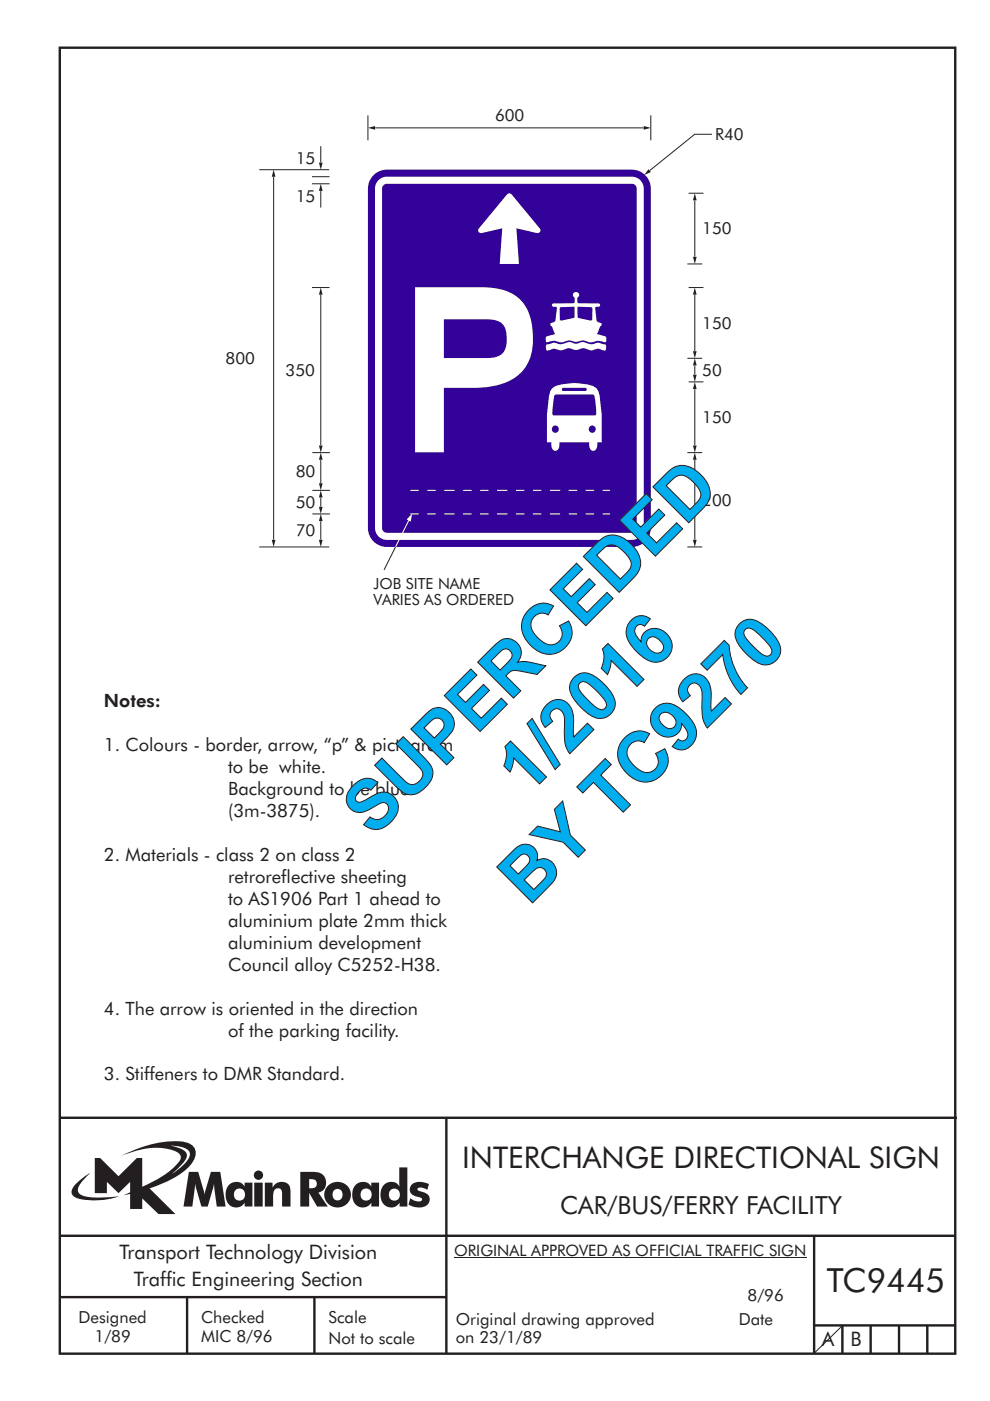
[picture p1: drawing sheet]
<svg xmlns="http://www.w3.org/2000/svg" width="210mm" height="297mm" viewBox="0 0 210 297" stroke-linecap="round" stroke-linejoin="round" font-family="sans-serif">
<g fill="none" stroke="#231f20" stroke-width=".51">
<path d="M12.7 10.1h189.9v276.9h-189.9zM12.7 237h190.3M94.7 236.9v50.1M12.7 262h190M12.7 275h82M39.7 275v12M66.7 275v12M172.7 262v25M172.7 281h30M178.7 281v6M184.7 281v6M190.7 281v6"/>
<path d="M196.7 281v6"/>
</g>
<path d="M96.3 266.7h74.7M178.5 281.2l-5.7 5.6" fill="none" stroke="#231f20" stroke-width=".21"/>
<path d="M36.1 242.9a5.8 5.8 0 0 1 3.9 1 1.58 1.58 0 0 1-.2 2.1l-1.1 1.2-2.3 1.8 .9-.9a6.5 6.5 0 0 0 2.3-3.2 2.43 2.43 0 0 0-2.2-1.7zM20.1 245.5v7.5h2.6v-2.4l2.4 2.4 2.5-2.4v2.2l-1.4 .6 1.4-.3v3.2h2.6v-2.2l3.4 3.3h3.6l-5.5-5.4a20.1 20.1 0 0 0 8.7-5 3.1 3.1 0 0 0 .7-3.8 3.8 3.8 0 0 0-3-1.2 25.1 25.1 0 0 0-12.4 3.1 16.1 16.1 0 0 1 11.1-1.2 1.56 1.56 0 0 1 1.4 2 17.9 17.9 0 0 1-8 5.7v-6.1h-1.2l-3.9 3.9-3.9-3.9zM16.2 250.9a1.82 1.82 0 0 0-.7 2.7 9.9 9.9 0 0 0 5.8 .9l2-.3 2-.6a22.2 22.2 0 0 1-7.7-.1 1.33 1.33 0 0 1-.8-2.2l1-1.2 1.3-1.4-1.4 .9zM65.6 250a1.13 1.13 0 0 1 1.2 .2 1.13 1.13 0 0 1 .3 1.2 1.26 1.26 0 0 1-1.5 .5zM63.7 248.5v7.3h1.9v-2.9l1.7 2.9h2.2l-2-2.9a2.25 2.25 0 0 0 1.6-2.7 2.25 2.25 0 0 0-2.6-1.7zM68.9 253.3a2.79 2.79 0 0 0 5.5 0 2.79 2.79 0 0 0-5.5 0zM70.9 252.3a1.15 1.15 0 0 1 1.8 1 1.15 1.15 0 0 1-1.8 1 1.46 1.46 0 0 1 0-2zM75.5 251.1a3.2 3.2 0 0 0 .4 4.7 2.13 2.13 0 0 0 2.9-.8v.8h1.6v-5.1h-1.7v.9a2.07 2.07 0 0 0-3.2-.5zM76.9 252.2a1.23 1.23 0 0 1 1.7 .3 1.23 1.23 0 0 1-.2 1.7 1.23 1.23 0 0 1-1.7-.1 1.55 1.55 0 0 1 .2-1.9zM84.7 247.5v4.1a2.16 2.16 0 0 0-2.3-1 2.16 2.16 0 0 0-1.6 2 2.52 2.52 0 0 0 2.6 3.4 2.11 2.11 0 0 0 1.4-1v.8h1.6v-8.3zM82.9 252.2a1.24 1.24 0 0 1 1.9 1.1 1.24 1.24 0 0 1-1.9 1 1.48 1.48 0 0 1 0-2.1zM87.4 251a1.52 1.52 0 0 0-.4 1.7 1.52 1.52 0 0 0 1.4 1 .82 .82 0 0 1 1.1 .8 2.07 2.07 0 0 1-2.5-.5l-.4 1.4a3.8 3.8 0 0 0 4 .1 1.56 1.56 0 0 0 .5-1.7 1.56 1.56 0 0 0-1.4-1.1 1.24 1.24 0 0 1-1.2-.5 1.21 1.21 0 0 1 1.7-.1l.4 .2 .4-1.3a3.7 3.7 0 0 0-3.6 0zM40.1 248.5l-1.2 7.3h1.9l.6-4.8 1.3 4.8h1.4l1.3-4.8 .6 4.8h1.9l-1.2-7.3h-2l-1.3 4.8-1.4-4.8zM48.7 251.1a3.2 3.2 0 0 0 .4 4.7 2.13 2.13 0 0 0 2.8-.8v.8h1.6v-5.1h-1.6v.9a2.07 2.07 0 0 0-3.2-.5zM50.1 252.2a1.23 1.23 0 0 1 1.6 .3 1.23 1.23 0 0 1-.2 1.7 1.23 1.23 0 0 1-1.7-.1 1.55 1.55 0 0 1 .3-1.9zM53.9 250.7v5.1h1.8v-5.1zM53.8 249.2a1 1 0 0 0 2 0 1 1 0 0 0-2 0zM56.2 250.7v5.1h1.7a5.4 5.4 0 0 1 .4-3.6 .91 .91 0 0 1 1.1-.2 .91 .91 0 0 1 .4 1.1v2.7h1.8v-2.9a2 2 0 0 0-1.4-2.3 2 2 0 0 0-2.4 1.2v-1.1z" fill-rule="evenodd" fill="#231f20"/>
<path d="M79.2 37.1a4 4 0 0 1 2.8-1.1h52a4 4 0 0 1 4 4v72a4 4 0 0 1-4 4h-52a4 4 0 0 1-4-4v-72a4 4 0 0 1 1.2-2.9z" fill-rule="evenodd" fill="#330299"/>
<path d="M80.1 38.4a2.5 2.5 0 0 1 1.9-.9h52a2.51 2.51 0 0 1 2.5 2.5v72a2.51 2.51 0 0 1-2.5 2.5h-52a2.51 2.51 0 0 1-2.5-2.5v-72l.1-.6z" fill-rule="evenodd" fill="#fff"/>
<path d="M81.3 39.3l.7-.3h52a1.01 1.01 0 0 1 1 1v72a1.01 1.01 0 0 1-1 1h-52a1.01 1.01 0 0 1-1-1v-72z" fill-rule="evenodd" fill="#330299"/>
<g fill="#fff">
<path d="M107.5 41.2l.5-.2 .5 .2 6 7.2a.6 .6 0 0 1 0 .7 .6 .6 0 0 1-.6 .3l-4.4-1 .6 7.6h-4.1l.5-7.6-4.3 1a.6 .6 0 0 1-.7-.3 .6 .6 0 0 1 .1-.7z" fill-rule="evenodd"/>
<path d="M88 60.9h14.1a11.4 11.4 0 0 1 8.4 2.8 11.2 11.2 0 0 1 2.5 8.3 9.1 9.1 0 0 1-7.2 9.6l-2.3 .4-2.1 .2h-7.3v13.7h-6.1zM94.1 67.7v8.2h9.2a3.5 3.5 0 0 0 4-2.3 6.6 6.6 0 0 0-.5-4.7 3.8 3.8 0 0 0-3.5-1.2z" fill-rule="evenodd"/>
<path d="M117.1 82.4a5 5 0 0 0-.8 2.9l-.3 2.6v5.8l1 .1a1.28 1.28 0 0 0 1 1.8 1.44 1.44 0 0 0 .6-1.8h6.4a1.26 1.26 0 0 0 1 1.8 1.46 1.46 0 0 0 .7-1.8h.9v-2.3a29.2 29.2 0 0 0-.7-8.6 2.77 2.77 0 0 0-2.4-1.4 12.8 12.8 0 0 0-6.9 .5zM124.8 91a.8 .8 0 0 1 1.6 0 .8 .8 0 0 1-1.6 0zM117 91a.77 .77 0 0 1 1.5 0 .77 .77 0 0 1-1.5 0zM117.6 83.8l.3-.2 8 .1 .2 .3 .2 1.2 .1 2.7-.3 .2-8.8-.1-.1-.3v-1.2zM119.3 82.3l4.9-.1 .2 .4-.2 .3h-4.8l-.2-.2z" fill-rule="evenodd"/>
</g>
<path d="M87 104h42.4M87 109h42.4" fill="none" stroke="#fff" stroke-width=".21" stroke-dasharray="1.8 1.8 1.8 1.8 2.2 1.8" stroke-linecap="butt"/>
<path d="M79.6 27.1h56.9" fill="none" stroke="#231f20" stroke-width=".21"/>
<g fill="#231f20">
<path d="M78 27.1l1.5-.4v.8z"/>
<path d="M136.5 26.7l1.5 .4-1.5 .4z"/>
</g>
<path d="M78 24.5v5.2M138 24.5v5.2M151 28.5h-3.6l-9.6 7.7" fill="none" stroke="#231f20" stroke-width=".21"/>
<path d="M137.6 35.9l.4 .6-1.4 .6z" fill="#231f20"/>
<path d="M147.4 42.5v11.9" fill="none" stroke="#231f20" stroke-width=".21"/>
<g fill="#231f20">
<path d="M147.4 41l.4 1.5h-.8z"/>
<path d="M147 54.5h.8l-.4 1.5z"/>
</g>
<path d="M147.4 62.5v11.9" fill="none" stroke="#231f20" stroke-width=".21"/>
<g fill="#231f20">
<path d="M147.4 61l.4 1.5h-.8z"/>
<path d="M147 74.5h.8l-.4 1.5z"/>
</g>
<path d="M147.4 82.5v11.9" fill="none" stroke="#231f20" stroke-width=".21"/>
<g fill="#231f20">
<path d="M147.4 81l.4 1.5h-.8z"/>
<path d="M147 94.5h.8l-.4 1.5z"/>
</g>
<path d="M147.4 77.5v1.9" fill="none" stroke="#231f20" stroke-width=".21"/>
<g fill="#231f20">
<path d="M147.4 76l.4 1.5h-.8z"/>
<path d="M147 79.5h.8l-.4 1.5z"/>
</g>
<path d="M147.4 97.5v16.9" fill="none" stroke="#231f20" stroke-width=".21"/>
<g fill="#231f20">
<path d="M147.4 96l.4 1.5h-.8z"/>
<path d="M147 114.5h.8l-.4 1.5z"/>
</g>
<path d="M145.8 56h3.1M146.1 41h3.1M68 62.5v31.9M145.8 76h3.1M146.1 61h3.1M145.8 96h3.1M146.1 81h3.1M145.8 116h3.1" fill="none" stroke="#231f20" stroke-width=".21"/>
<g fill="#231f20">
<path d="M68 61l.4 1.5h-.8z"/>
<path d="M67.6 94.5h.8l-.4 1.5z"/>
</g>
<path d="M68 110.5v3.9" fill="none" stroke="#231f20" stroke-width=".21"/>
<g fill="#231f20">
<path d="M68 109l.4 1.5h-.8z"/>
<path d="M67.6 114.5h.8l-.4 1.5z"/>
</g>
<path d="M68 105.5v1.9" fill="none" stroke="#231f20" stroke-width=".21"/>
<g fill="#231f20">
<path d="M68 104l.4 1.5h-.8z"/>
<path d="M67.6 107.5h.8l-.4 1.5z"/>
</g>
<path d="M68 97.5v4.9" fill="none" stroke="#231f20" stroke-width=".21"/>
<g fill="#231f20">
<path d="M68 96l.4 1.5h-.8z"/>
<path d="M67.6 102.5h.8l-.4 1.5z"/>
</g>
<path d="M55 36h14.8M58 37.5v76.9M55 116h14.8" fill="none" stroke="#231f20" stroke-width=".21"/>
<g fill="#231f20">
<path d="M58 36l.4 1.5h-.8z"/>
<path d="M57.6 114.5h.8l-.4 1.5z"/>
</g>
<path d="M68 40.5v3.5" fill="none" stroke="#231f20" stroke-width=".21"/>
<path d="M68 39l.4 1.5h-.8z" fill="#231f20"/>
<path d="M68 31v3.4" fill="none" stroke="#231f20" stroke-width=".21"/>
<path d="M67.6 34.5h.8l-.4 1.5z" fill="#231f20"/>
<path d="M66.2 39h3.7M66.2 37.5h3.7M66.2 61h3.7M66.2 96h3.8M66.2 109h3.8M66.2 104h3.8" fill="none" stroke="#231f20" stroke-width=".21"/>
<path d="M114.8 60.5h15v15h-15z" fill="#330299"/>
<path d="M118.8 65.2l3-.2v2.3l-.2 .1-2.7 .5-.2-.2zM115.9 73.1v1.2l.8-.1a1.97 1.97 0 0 1 2.1 .1h.3a2.54 2.54 0 0 1 2.7-.1h.7a2.54 2.54 0 0 1 2.7 .1l.7-.1a2.02 2.02 0 0 1 2.1 .1h.4l.2-.9a.66 .66 0 0 0-.9-.5l-.3-.1a2.29 2.29 0 0 0-1.9 .2l-1.2-.3a2.66 2.66 0 0 0-2.1 .2l-.7-.2a2.51 2.51 0 0 0-2.2 .2l-1.2-.1a2.32 2.32 0 0 0-1.8 .2zM117.2 64.4l-.2 .2 .2 .4h.7l.2 .3-.3 2.7-.2 .3-.8 .3-.1 .2 1 1.9-1 .4a.82 .82 0 0 0-.9 .5 .82 .82 0 0 0 .3 1 3.6 3.6 0 0 1 3 0l.7-.2a3.4 3.4 0 0 1 2.4 .1l.7-.2a3.4 3.4 0 0 1 2.4 .3 4.2 4.2 0 0 1 3.2-.1 .91 .91 0 0 0 0-1 .91 .91 0 0 0-.9-.4l-1-.4 1-1.9v-.2l-.8-.3-.3-.3-.3-2.7 .2-.3h.7l.2-.4-.5-.3h-4.2l-.2-.4 .2-.8a.63 .63 0 0 0 0-1 .63 .63 0 0 0-.9 0 .63 .63 0 0 0 .1 1l.1 .8-.2 .4zM122.6 65v2.4l2.6 .6 .4-.2v-2.6z" fill-rule="evenodd" fill="#fff"/>
<path d="M86.7 110.3l-2.8 5.7" fill="none" stroke="#fff" stroke-width=".21"/>
<path d="M87.4 109l-.3 1.6-.9-.5z" fill="#fff"/>
<path d="M83.9 116l-2.4 4.8" fill="none" stroke="#231f20" stroke-width=".21"/>
<g font-size="15" fill="#00aeef">
<text x="111.7" y="168.9" transform="rotate(-45 111.7 168.9)">1/2016</text>
<text x="79.2" y="177.7" transform="rotate(-45 79.2 177.7)">SUPERCEDED</text>
<text x="112.2" y="192.2" transform="rotate(-45 112.2 192.2)">BY TC9270</text>
</g>
<text font-size="7.1" fill="#231f20" x="175.4" y="274">TC9445</text>
<text font-size="6.3" fill="#231f20" x="98" y="247.7">INTERCHANGE DIRECTIONAL SIGN</text>
<text font-size="5.3" fill="#231f20" x="118.8" y="257.4">CAR/BUS/FERRY FACILITY</text>
<g font-size="4.2" fill="#231f20">
<text x="25.3" y="267">Transport Technology Division</text>
<text x="28.4" y="272.6">Traffic Engineering Section</text>
<text x="174.3" y="285.4">A</text>
<text x="180.4" y="285.4">B</text>
</g>
<g font-size="3.9" fill="#231f20">
<text x="22" y="150">Notes:</text>
<text x="22" y="159.3">1. Colours - border, arrow, “p” &amp; pictogram</text>
<text x="48.4" y="163.9">to be white.</text>
<text x="48.4" y="168.6">Background to be blue</text>
<text x="48.4" y="173.2">(3m-3875).</text>
<text x="22" y="182.5">2. Materials - class 2 on class 2</text>
<text x="48.4" y="187.2">retroreflective sheeting</text>
<text x="48.4" y="191.9">to AS1906 Part 1 ahead to</text>
<text x="48.4" y="196.5">aluminium plate 2mm thick</text>
<text x="48.4" y="201.2">aluminium development</text>
<text x="48.4" y="205.8">Council alloy C5252-H38.</text>
<text x="22" y="215.1">4. The arrow is oriented in the direction</text>
<text x="48.4" y="219.8">of the parking facility.</text>
<text x="22" y="229.1">3. Stiffeners to DMR Standard.</text>
</g>
<g font-size="3.5" fill="#231f20">
<text x="105" y="25.6">600</text>
<text x="151.7" y="29.7">R40</text>
<text x="62.7" y="34.7" transform="rotate(1 62.7 34.7)">15</text>
<text x="62.7" y="42.7" transform="rotate(1 62.7 42.7)">15</text>
<text x="148.9" y="49.7">150</text>
<text x="148.9" y="69.7">150</text>
<text x="47.8" y="77.2">800</text>
<text x="60.6" y="79.7">350</text>
<text x="148.9" y="79.7">50</text>
<text x="148.9" y="89.7">150</text>
<text x="62.7" y="101.2" transform="rotate(1 62.7 101.2)">80</text>
<text x="62.7" y="107.7" transform="rotate(1 62.7 107.7)">50</text>
<text x="148.9" y="107.2">200</text>
<text x="62.7" y="113.7" transform="rotate(1 62.7 113.7)">70</text>
<text x="158.6" y="275.9">8/96</text>
<text x="16.7" y="280.5">Designed</text>
<text x="42.7" y="280.5">Checked</text>
<text x="69.7" y="280.5">Scale</text>
<text x="96.7" y="281">Original drawing approved</text>
<text x="156.7" y="281">Date</text>
<text x="20.1" y="284.5">1/89</text>
<text x="42.7" y="284.5">MIC 8/96</text>
<text x="69.7" y="285">Not to scale</text>
<text x="96.7" y="284.7">on 23/1/89</text>
</g>
<text font-size="3.4" fill="#231f20" x="96.3" y="266.3">ORIGINAL APPROVED AS OFFICIAL TRAFFIC SIGN</text>
<g font-size="3.3" fill="#231f20">
<text x="79.2" y="125">JOB SITE NAME</text>
<text x="79.2" y="128.3">VARIES AS ORDERED</text>
</g>
</svg>
